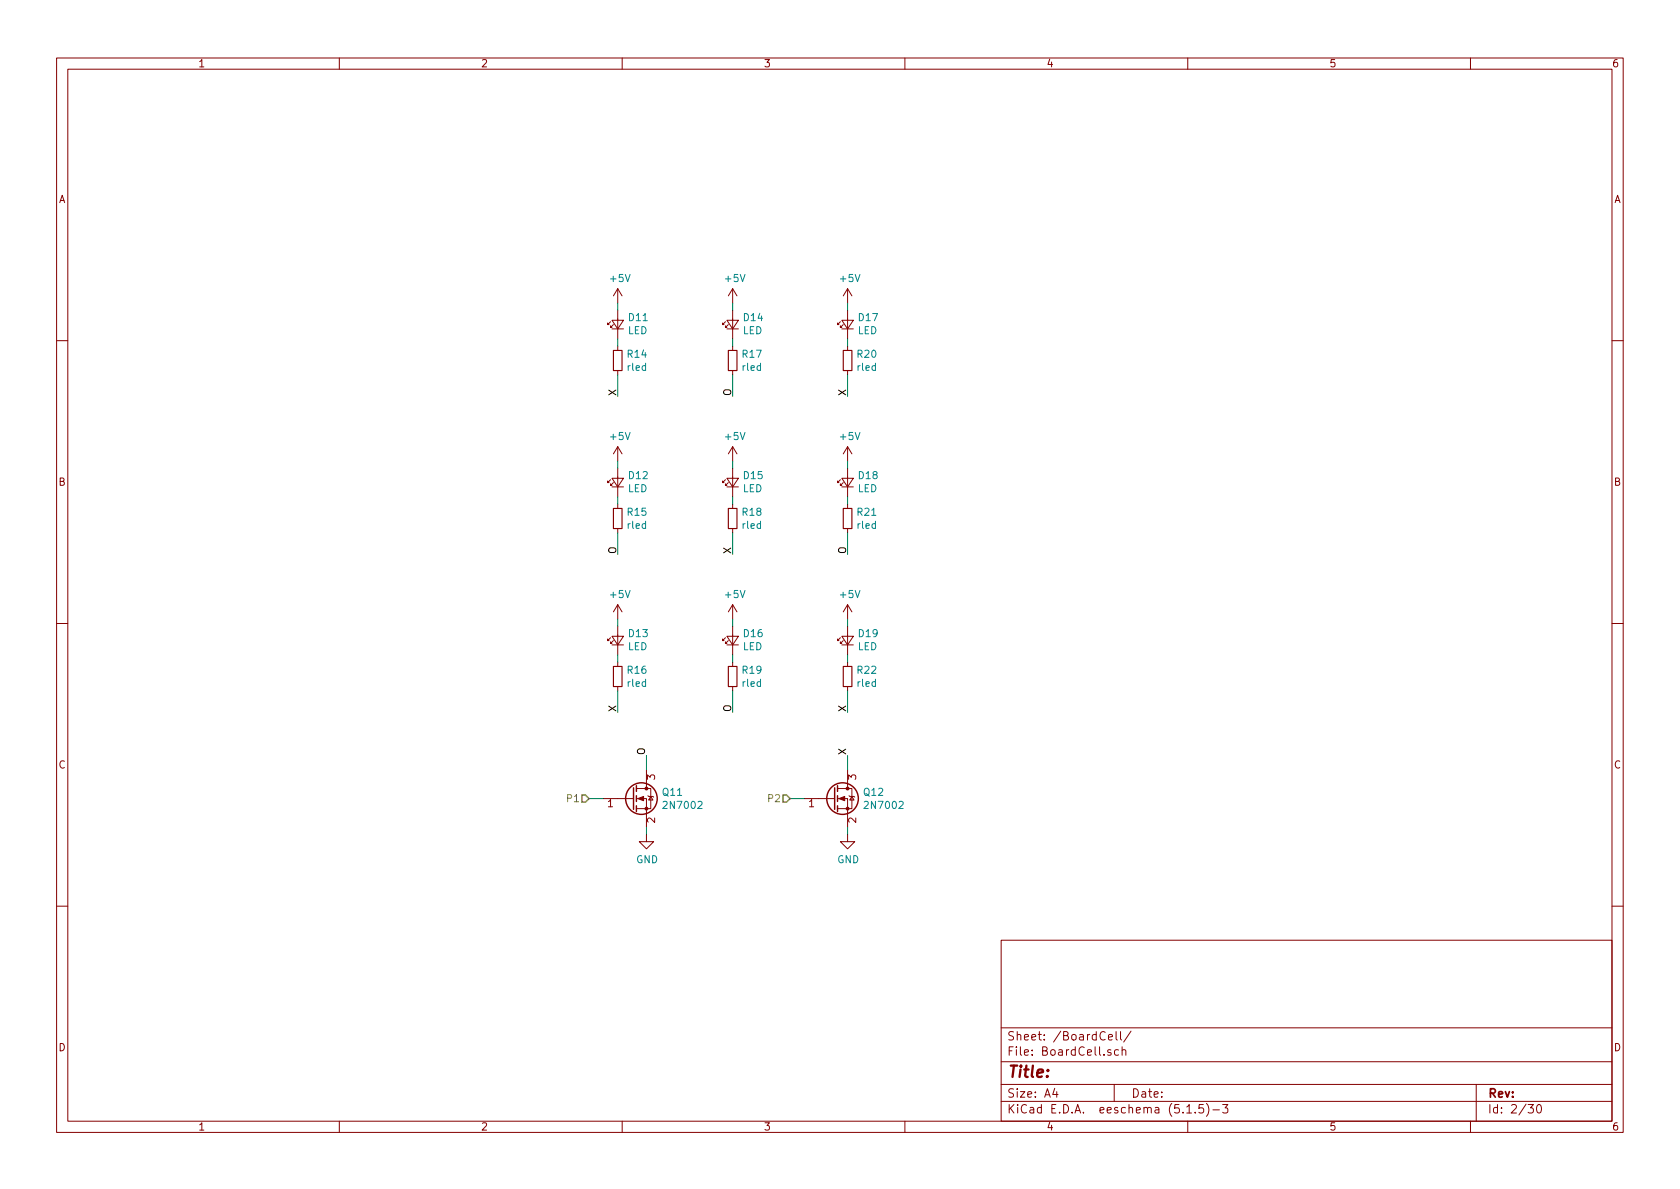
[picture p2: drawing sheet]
<svg xmlns="http://www.w3.org/2000/svg" width="297mm" height="210mm" viewBox="0 0 297 210" stroke-linecap="round" stroke-linejoin="round" font-family="sans-serif">
<g fill="none" stroke="#840000" stroke-width=".18">
<path d="M10 10.3h277v189.9h-277zM12 12.2h273v186.1h-273zM60 10.3v1.9M110 10.3v1.9M160 10.3v1.9M210 10.3v1.9M260 10.3v1.9M107.9 56.9l-.5 .5v-.3v.3h.3M108.2 56.6h2l-1 1.6zM108.2 58.2h2M108.5 57.4l-.6 .5v-.2v.2h.3M109.2 51v2.6"/>
<path d="M109.2 54.9v5M109.2 51l-.7 1.3M109.2 51l.8 1.3M128.3 56.9l-.5 .5v-.3v.3h.2M128.5 56.6h2.1l-1.1 1.6zM128.5 58.2h2.1M128.8 57.4l-.5 .5v-.2v.2h.2M129.5 51v2.6M129.5 54.9v5M129.5 51l-.7 1.3M129.5 51l.8 1.3M148.6 56.9l-.5 .5v-.3v.3h.2"/>
<path d="M148.8 56.6h2.1l-1 1.6zM148.8 58.2h2.1M149.1 57.4l-.5 .5v-.2v.2h.2M149.9 51v2.6M149.9 54.9v5M149.9 51l-.8 1.3M149.9 51l.7 1.3M10 60.2h2M109.2 79l-.7 1.3M109.2 61.2v.8M109.2 65.5v.8M109.2 79v2.5"/>
<path d="M109.2 79l.8 1.3M129.5 61.2v.8M129.5 65.5v.8M129.5 79v2.5M129.5 79l-.7 1.3M129.5 79l.8 1.3M149.9 61.2v.8M149.9 65.5v.8M149.9 79v2.5M149.9 79l-.8 1.3M149.9 79l.7 1.3M285 60.2h2"/>
<path d="M107.9 84.8l-.5 .5v-.2v.2h.3M108.2 84.6h2l-1 1.5zM108.2 86.1h2M108.5 85.3l-.6 .5v-.2v.2h.3M109.2 82.8v5.1M109.2 89.1v.8M109.2 93.5v.7M128.3 84.8l-.5 .5v-.2v.2h.2M128.5 84.6h2.1l-1.1 1.5zM128.5 86.1h2.1M128.8 85.3l-.5 .5v-.2v.2h.2M129.5 82.8v5.1"/>
<path d="M129.5 89.1v.8M129.5 93.5v.7M148.6 84.8l-.5 .5v-.2v.2h.2M148.8 84.6h2.1l-1 1.5zM148.8 86.1h2.1M149.1 85.3l-.5 .5v-.2v.2h.2M149.9 82.8v5.1M149.9 89.1v.8M149.9 93.5v.7M10 110.3h2M107.9 112.8l-.5 .5v-.3v.3h.3M108.2 112.5h2l-1 1.5z"/>
<path d="M108.2 114h2M108.5 113.3l-.6 .5v-.3v.3h.3M109.2 106.9v2.6M109.2 110.7v5.1M109.2 117.1v.8M109.2 106.9l-.7 1.3M109.2 106.9l.8 1.3M128.3 112.8l-.5 .5v-.3v.3h.2M128.5 112.5h2.1l-1.1 1.5zM128.5 114h2.1M128.8 113.3l-.5 .5v-.3v.3h.2M129.5 106.9v2.6"/>
<path d="M129.5 110.7v5.1M129.5 117.1v.8M129.5 106.9l-.7 1.3M129.5 106.9l.8 1.3M148.6 112.8l-.5 .5v-.3v.3h.2M148.8 112.5h2.1l-1 1.5zM148.8 114h2.1M149.1 113.3l-.5 .5v-.3v.3h.2M149.9 106.9v2.6M149.9 110.7v5.1M149.9 117.1v.8M149.9 106.9l-.8 1.3"/>
<path d="M149.9 106.9l.7 1.3M285 110.3h2M109.2 121.4v.8M112.5 139.4h2.6v3.6h-2.6M114.3 136.1v3.3M129.5 121.4v.8M148.1 139.4h2.5v3.6h-2.5M149.9 121.4v.8M149.9 136.1v3.3M106.7 141.2h5.3M112.5 141.2h1.8v5.1M114.3 147.6v1.2h1.3l-1.3 1.3-1.3-1.3h1.3"/>
<path d="M114.6 140.7l.1 .1h.7l.2 .2M115.1 140.8l.3 .7h-.7zM142.2 141.2h5.4M148.1 141.2h1.8v5.1M149.9 147.6v1.2h1.2l-1.2 1.3-1.3-1.3h1.3M150.1 140.7l.1 .1h.8l.1 .2M150.6 140.8l.4 .7h-.8zM10 160.2h2M177 166.3h108v32h-108zM285 160.2h2M60 198.3v1.9M110 198.3v1.9"/>
<path d="M160 198.3v1.9M177 194.8h108M177 191.8h108M177 187.8h108M177 181.8h108M186.5 192.5l-.4 1h1M186.8 193v1M196 183.4l.7-.1-.1-.3-.4-.1-.2 .2 .1 .7h.5M196.4 185.7a.37 .37 0 0 0-.6 .1l.1 .2 .5 .2 .1 .1-.2 .3-.5-.1M197 191.8v3M197.3 182.4v1.3l.3 .2M197.8 185.7l-.5-.1-.2 .3 .1 .6h.6"/>
<path d="M198.1 182.4v1.3l.2 .2M198.4 185.7h.1a.37 .37 0 0 1 .6 .1v.8M198.4 185.1v1.5M200 182.3l-1.3 2M209.8 195.8l.5-.5v1.5M209.8 196.8h.9M210 198.3v1.9M211.3 196.7v.1M212.8 195.3h-.8v.7l.2-.1 .5 .1 .1 .2v.5l-.3 .1-.5-.1M213.3 195.1a1.71 1.71 0 0 1 0 2.3M214.5 196.3h1.1M216.2 195.3h.9l-.5 .6 .4 .1v.7l-.2 .1-.6-.1"/>
<path d="M260 198.3v1.9M261 191.8v6.5M270.2 195.3h.9l-.5 .6 .4 .1v.7l-.2 .1-.6-.1M271.8 195.5l.4-.2a.94 .94 0 0 1 0 1.5 .79 .79 0 0 1-.4-1.3z"/>
</g>
<g fill="none" stroke="#840000" stroke-width=".25">
<path d="M112 139.3v3.8M112.5 138.9v1M147.6 139.3v3.8M148.1 138.9v1M112.5 140.7v1M112.5 142.5v1M148.1 140.7v1M148.1 142.5v1"/>
<circle cx="113.4" cy="141.2" r="2.79"/>
<circle cx="149" cy="141.2" r="2.79"/>
</g>
<g fill="#840000" stroke="#840000" stroke-width=".18">
<path d="M112.8 141.2l1-.4v.8z"/>
<path d="M148.3 141.2l1.1-.4v.8z"/>
<circle cx="114.3" cy="143" r=".25"/>
<circle cx="114.3" cy="139.4" r=".25"/>
<circle cx="149.9" cy="143" r=".25"/>
<circle cx="149.9" cy="139.4" r=".25"/>
</g>
<path d="M108.5 62h1.5v3.5h-1.5zM128.8 62h1.5v3.5h-1.5zM149.1 62h1.5v3.5h-1.5zM108.5 89.9h1.5v3.6h-1.5zM128.8 89.9h1.5v3.6h-1.5zM149.1 89.9h1.5v3.6h-1.5zM108.5 117.9h1.5v3.5h-1.5zM128.8 117.9h1.5v3.5h-1.5zM149.1 117.9h1.5v3.5h-1.5z" fill="none" stroke="#840000" stroke-width=".2"/>
<g fill="none" stroke="#008400" stroke-width=".18">
<path d="M109.2 53.6v1.3M109.2 59.9v1.3M129.5 53.6v1.3M129.5 59.9v1.3M149.9 53.6v1.3M149.9 59.9v1.3M109.2 66.3v3.8M129.5 66.3v3.8M149.9 66.3v3.8M109.2 81.5v1.3M109.2 87.9v1.2M109.2 94.2v3.8"/>
<path d="M129.5 81.5v1.3M129.5 87.9v1.2M129.5 94.2v3.8M149.9 81.5v1.3M149.9 87.9v1.2M149.9 94.2v3.8M109.2 109.5v1.2M109.2 115.8v1.3M129.5 109.5v1.2M129.5 115.8v1.3M149.9 109.5v1.2M149.9 115.8v1.3"/>
<path d="M109.2 122.2v3.8M114.3 133.6v2.5M129.5 122.2v3.8M149.9 122.2v3.8M149.9 133.6v2.5M104.1 141.2h2.6M114.3 146.3v1.3M139.7 141.2h2.5M149.9 146.3v1.3"/>
</g>
<path d="M102.9 140.6h.6l.6 .6-.6 .7h-.6zM138.4 140.6h.7l.6 .6-.6 .7h-.7z" fill="none" stroke="#848400" stroke-width=".25"/>
<text font-size="2.8" fill="#840000" x="178" y="190.5">Title:</text>
<g font-size="2.1" fill="#840000">
<text x="178" y="184">Sheet: /BoardCell/</text>
<text x="178" y="186.7">File: BoardCell.sch</text>
<text x="178" y="196.9">KiCad E.D.A. eeschema (5.1.5)-3</text>
<text x="178" y="194.1">Size: A4</text>
<text x="200" y="194.1">Date:</text>
<text x="263" y="194.1">Rev:</text>
<text x="263" y="196.9">Id: 2/30</text>
</g>
<g font-size="1.8" fill="#840000">
<text x="35" y="11.9">1</text>
<text x="85" y="11.9">2</text>
<text x="135" y="11.9">3</text>
<text x="185" y="11.9">4</text>
<text x="235" y="11.9">5</text>
<text x="285" y="11.9">6</text>
<text x="10.4" y="35.9">A</text>
<text x="285.4" y="35.9">A</text>
<text x="10.4" y="85.9">B</text>
<text x="285.4" y="85.9">B</text>
<text x="10.4" y="135.9">C</text>
<text x="115.8" y="137.9" transform="rotate(-90 115.8 137.9)">3</text>
<text x="151.4" y="137.9" transform="rotate(-90 151.4 137.9)">3</text>
<text x="285.4" y="135.9">C</text>
<text x="107.5" y="142.7">1</text>
<text x="143" y="142.7">1</text>
<text x="115.8" y="145.5" transform="rotate(-90 115.8 145.5)">2</text>
<text x="151.4" y="145.5" transform="rotate(-90 151.4 145.5)">2</text>
<text x="10.4" y="185.9">D</text>
<text x="285.4" y="185.9">D</text>
<text x="35" y="199.9">1</text>
<text x="85" y="199.9">2</text>
<text x="135" y="199.9">3</text>
<text x="185" y="199.9">4</text>
<text x="235" y="199.9">5</text>
<text x="285" y="199.9">6</text>
</g>
<g font-size="1.8" fill="#008484">
<text x="108" y="49.9">+5V</text>
<text x="128.3" y="49.9">+5V</text>
<text x="148.6" y="49.9">+5V</text>
<text x="111" y="59.1">LED</text>
<text x="111.2" y="56.8">D11</text>
<text x="131.3" y="59.1">LED</text>
<text x="131.5" y="56.8">D14</text>
<text x="151.6" y="59.1">LED</text>
<text x="151.9" y="56.8">D17</text>
<text x="111" y="63.3">R14</text>
<text x="111" y="65.6">rled</text>
<text x="131.3" y="63.3">R17</text>
<text x="131.3" y="65.6">rled</text>
<text x="151.6" y="63.3">R20</text>
<text x="151.6" y="65.6">rled</text>
<text x="108" y="77.8">+5V</text>
<text x="128.3" y="77.8">+5V</text>
<text x="148.6" y="77.8">+5V</text>
<text x="111" y="87">LED</text>
<text x="111.2" y="84.7">D12</text>
<text x="131.3" y="87">LED</text>
<text x="131.5" y="84.7">D15</text>
<text x="151.6" y="87">LED</text>
<text x="151.9" y="84.7">D18</text>
<text x="111" y="91.2">R15</text>
<text x="111" y="93.5">rled</text>
<text x="131.3" y="91.2">R18</text>
<text x="131.3" y="93.5">rled</text>
<text x="151.6" y="91.2">R21</text>
<text x="151.6" y="93.5">rled</text>
<text x="108" y="105.8">+5V</text>
<text x="128.3" y="105.8">+5V</text>
<text x="148.6" y="105.8">+5V</text>
<text x="111.2" y="112.7">D13</text>
<text x="131.5" y="112.7">D16</text>
<text x="151.9" y="112.7">D19</text>
<text x="111" y="115">LED</text>
<text x="111" y="119.1">R16</text>
<text x="131.3" y="115">LED</text>
<text x="131.3" y="119.1">R19</text>
<text x="151.6" y="115">LED</text>
<text x="151.6" y="119.1">R22</text>
<text x="111" y="121.5">rled</text>
<text x="131.3" y="121.5">rled</text>
<text x="151.6" y="121.5">rled</text>
<text x="117.2" y="140.7">Q11</text>
<text x="117.6" y="143">2N7002</text>
<text x="152.8" y="140.7">Q12</text>
<text x="153.2" y="143">2N7002</text>
<text x="112.5" y="152.6">GND</text>
<text x="148" y="152.6">GND</text>
</g>
<g font-size="1.8">
<text x="109" y="70.1" transform="rotate(-90 109 70.1)">X</text>
<text x="129.3" y="70.1" transform="rotate(-90 129.3 70.1)">O</text>
<text x="149.6" y="70.1" transform="rotate(-90 149.6 70.1)">X</text>
<text x="109" y="98" transform="rotate(-90 109 98)">O</text>
<text x="129.3" y="98" transform="rotate(-90 129.3 98)">X</text>
<text x="149.6" y="98" transform="rotate(-90 149.6 98)">O</text>
<text x="109" y="126" transform="rotate(-90 109 126)">X</text>
<text x="129.3" y="126" transform="rotate(-90 129.3 126)">O</text>
<text x="149.6" y="126" transform="rotate(-90 149.6 126)">X</text>
<text x="114" y="133.6" transform="rotate(-90 114 133.6)">O</text>
<text x="149.6" y="133.6" transform="rotate(-90 149.6 133.6)">X</text>
</g>
<g font-size="1.8" fill="#848400">
<text x="100.5" y="141.9">P1</text>
<text x="136" y="141.9">P2</text>
</g>
</svg>
